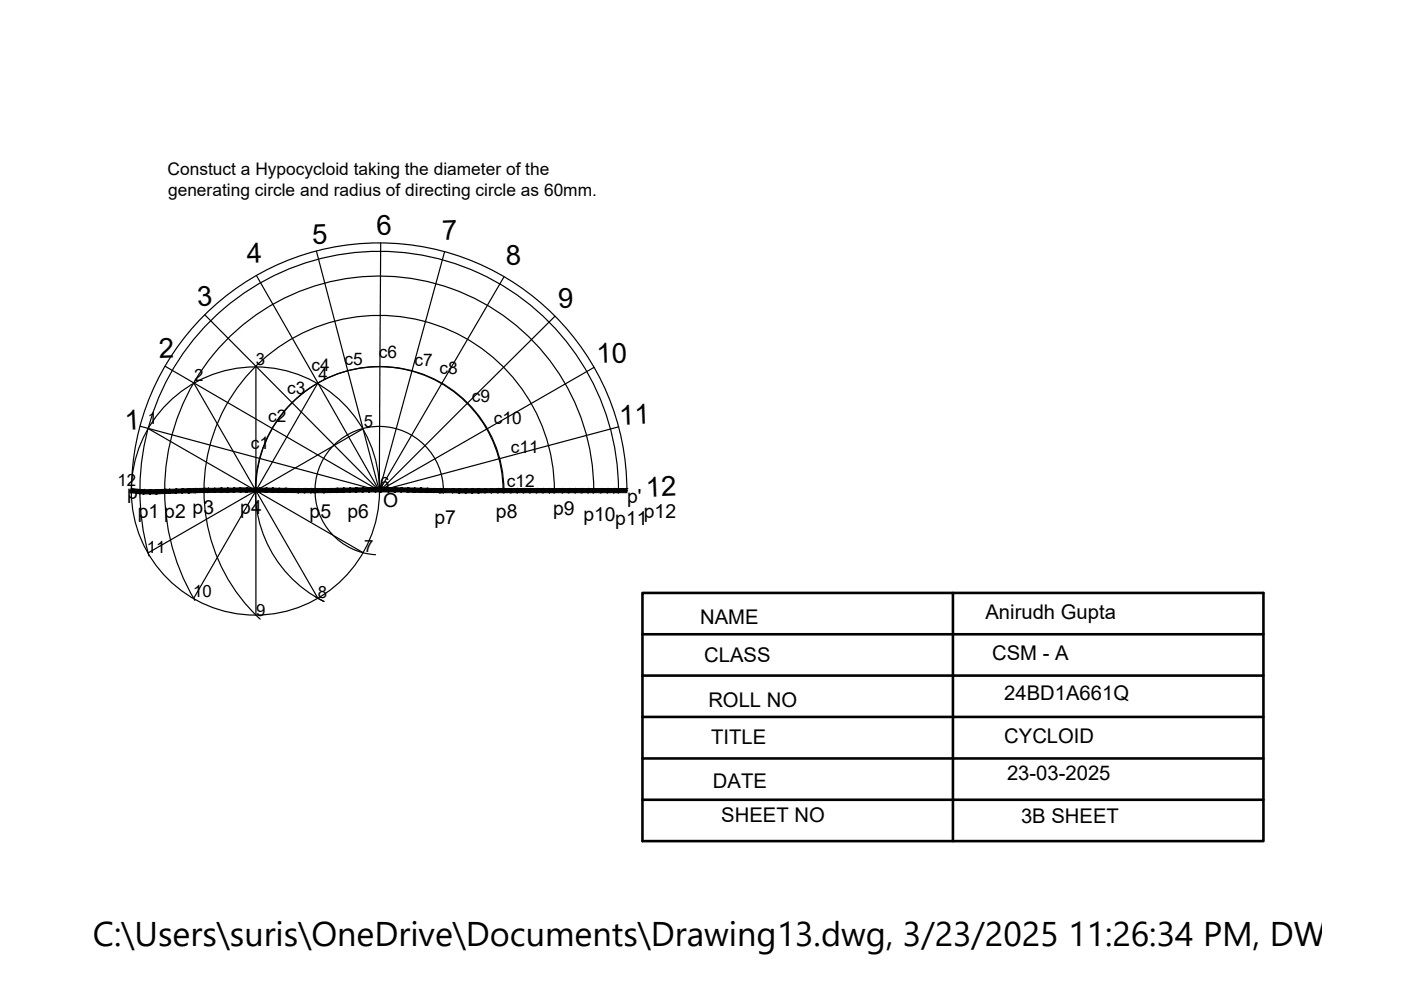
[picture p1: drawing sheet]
<svg xmlns="http://www.w3.org/2000/svg" width="297mm" height="210mm" viewBox="0 0 297 210" stroke-linecap="round" stroke-linejoin="round" font-family="sans-serif">
<!-- layer: 0 -->
<g fill="none" stroke="#000" stroke-width=".25">
<path d="M67.1 53.2l13.3 50.8 26.5-45.3M80.7 51.5l-.3 52.5M94.3 53.4l-13.9 50.6-26-45.6M43.4 66.7l37 37.3-45.4-26.3M54.3 77.7v26.3l-13.2-22.8M117.7 67l-37.2 37M126 77.9l-45.6 26.1-50.7-13.6M31.4 90.9l22.9 13.1h-26.4M67.4 81.2l-13.1 22.8 22.7-13.1M131.2 90.5l-50.7 13.5M27.8 104h105.3M27.9 104a52.5 52.5 0 0 1 52.5-52.5 52.5 52.5 0 0 1 52.5 52.5"/>
<path d="M31.4 117.2l22.9-13.2-13.2 22.8M54.2 104a26.3 26.3 0 0 1 26.3-26.3 26.3 26.3 0 0 1 26.3 26.3M80.5 104h-26.2l22.7 13.2M94 104a13.6 13.6 0 0 0-13.3-13.6 13.6 13.6 0 0 0-13.9 13.1 13.6 13.6 0 0 0 12.8 14.1M106.7 104a26.3 26.3 0 0 0-40.1-22.3 26.3 26.3 0 0 0 2.1 45.8l-1.9-1M117.5 104a37.1 37.1 0 0 0-52-34 37.1 37.1 0 0 0-10.3 61.3M125.9 104a45.5 45.5 0 0 0-57.6-43.8 45.5 45.5 0 0 0-27 67.1M131.1 104a50.7 50.7 0 0 0-57.7-50.2 50.7 50.7 0 0 0-41.8 64.1M67.4 126.8l-13.1-22.8v26.4"/>
<circle cx="54.1" cy="104.1" r="26.3"/>
</g>
<g fill="#000" stroke="#000" stroke-width=".21">
<path d="M27.8 103.6l-.1 .9 2-.7zM27.7 104.5l2-.7v.9zM29.7 103.8v.9l.8-.9zM29.7 104.7l.8-.9v.9zM30.5 103.8v.9l1.4-.9zM30.5 104.7l1.4-.9v.9zM31.9 103.8v.9l1.3-.9zM31.9 104.7l1.3-.9v.9zM33.2 103.8v.9l1.7-1zM33.2 104.7l1.7-1 .1 .9zM34.9 103.7l.1 .9 .9-.9zM35 104.6l.9-.9 .1 .9zM35.9 103.7l.1 .9 1.3-.9zM36 104.6l1.3-.9v.8zM37.3 103.7v.8l1.4-.8zM37.3 104.5l1.4-.8v.8zM38.7 103.7v.8l1.3-.9zM38.7 104.5l1.3-.9 .1 .9zM40 103.6l.1 .9 1.3-.9zM40.1 104.5l1.3-.9v.9z"/>
<path d="M41.4 103.6v.9l1.9-1zM41.4 104.5l1.9-1v.9zM43.3 103.5v.9l.8-.9zM44.1 103.5v.9h-.8zM44.1 103.5v.9l1.4-.9zM44.1 104.4l1.4-.9v.9zM45.5 103.5v.9l1.4-.9zM45.5 104.4l1.4-.9v.9zM46.9 103.5v.9l1.3-.9zM46.9 104.4l1.3-.9v.9zM48.2 103.5v.9l1.4-.9zM48.2 104.4l1.4-.9v.8zM49.6 103.5v.8l1.4-.9zM49.6 104.3l1.4-.9v.9z"/>
<path d="M51 103.4v.9l1.4-.9zM51 104.3l1.4-.9v.9zM52.4 103.4v.9l1.8-.8zM52.4 104.3l1.8-.8v.8zM54.2 103.5v.8l.9-.8zM54.2 104.3l.9-.8v.8zM55.1 103.5v.8l1.4-.8zM55.1 104.3l1.4-.8-.1 .9zM56.5 103.5l-.1 .9 1.4-.9zM56.4 104.4l1.4-.9v.9zM57.8 103.5v.9l1.4-.9zM57.8 104.4l1.4-.9v.9zM59.2 103.5v.9l1.4-.9zM59.2 104.4l1.4-.9-.1 .9zM60.6 103.5l-.1 .9 1.4-.8zM60.5 104.4l1.4-.8v.8zM61.9 103.6v.8l1.4-.8zM61.9 104.4l1.4-.8v.9zM63.3 103.6v.9l1.3-.9zM63.3 104.5l1.3-.9v.9zM64.6 103.6v.9l1.4-.9zM64.6 104.5l1.4-.9v.9zM66 103.6v.9l.8-.9zM66.8 103.6v.9h-.8zM66.8 103.6v.9l1.9-.9zM66.8 104.5l1.9-.9v.9zM68.7 103.6v.9l1.4-.9zM68.7 104.5l1.4-.9v.8zM70.1 103.6v.8l1.3-.9zM70.1 104.4l1.3-.9 .1 .9zM71.4 103.5l.1 .9 1.3-.9zM71.5 104.4l1.3-.9v.9zM72.8 103.5v.9l1.4-.9zM72.8 104.4l1.4-.9v.8zM74.2 103.5v.8l1.4-.9zM74.2 104.3l1.4-.9v.9zM75.6 103.4v.9l1.3-.9zM75.6 104.3l1.3-.9v.9zM76.9 103.4v.9l1.4-.9zM76.9 104.3l1.4-.9v.9zM78.3 103.4v.9l1.4-.9zM78.3 104.3l1.4-.9v.9zM79.7 103.4v.9l1.1-.9zM79.7 104.3l1.1-.9v.9zM80.8 103.4v.9l1.6-.9zM80.8 104.3l1.6-.9v.9zM82.4 103.4v.9l1.4-.9zM82.4 104.3l1.4-.9v.9zM83.8 103.4v.9l1.3-.9zM83.8 104.3l1.3-.9v.9zM85.1 103.4v.9l1.4-.9zM85.1 104.3l1.4-.9v.9zM86.5 103.4v.9l1.4-.8zM86.5 104.3l1.4-.8-.1 .9zM87.9 103.5l-.1 .9 1.4-.9zM87.8 104.4l1.4-.9v.9zM89.2 103.5v.9l1.4-.9zM89.2 104.4l1.4-.9v.9zM90.6 103.5v.9l1.4-.8zM90.6 104.4l1.4-.8-.1 .8zM92 103.6l-.1 .8 1.4-.8zM91.9 104.4l1.4-.8v.9zM93.3 103.6v.9l.7-.9zM94 103.6v.9h-.7zM94 103.6v.9l2-.9zM94 104.5l2-.9v.9zM96 103.6v.9l1.4-.9zM96 104.5l1.4-.9v.9zM97.4 103.6v.9l1.4-.9zM97.4 104.5l1.4-.9v.9zM98.8 103.6v.9l1.3-.9zM98.8 104.5l1.3-.9v.9zM100.1 103.6v.9l1.4-.9zM100.1 104.5l1.4-.9v.9zM101.5 103.6v.9l1.4-.9zM101.5 104.5l1.4-.9v.9zM102.9 103.6v.9l1.4-.9zM102.9 104.5l1.4-.9v.9zM104.3 103.6v.9l1.3-.9zM104.3 104.5l1.3-.9v.9zM105.6 103.6v.9l1.3-.9zM105.6 104.5l1.3-.9v.9zM106.9 103.6v.9l1.5-.9zM106.9 104.5l1.5-.9v.9zM108.4 103.6v.9l1.3-.9zM108.4 104.5l1.3-.9v.9zM109.7 103.6v.9l1.4-.9zM109.7 104.5l1.4-.9v.9zM111.1 103.6v.9l1.3-.9zM111.1 104.5l1.3-.9v.9zM112.4 103.6v.9l1.4-.9zM112.4 104.5l1.4-.9v.9zM113.8 103.6v.9l1.4-.9zM113.8 104.5l1.4-.9v.9zM115.2 103.6v.9l1.3-.9zM115.2 104.5l1.3-.9v.9zM116.5 103.6v.9l1-.9zM116.5 104.5l1-.9v.9zM117.5 103.6v.9l1.8-.9zM117.5 104.5l1.8-.9v.9zM119.3 103.6v.9l1.3-.9zM119.3 104.5l1.3-.9v.9zM120.6 103.6v.9l1.4-.9zM120.6 104.5l1.4-.9v.9zM122 103.6v.9l1.4-.9zM122 104.5l1.4-.9v.9zM123.4 103.6v.9l1.3-.9zM123.4 104.5l1.3-.9v.9zM124.7 103.6v.9l1.2-.9zM124.7 104.5l1.2-.9v.9zM125.9 103.6v.9l1.6-.9zM125.9 104.5l1.6-.9v.9zM127.5 103.6v.9l1.3-.9zM127.5 104.5l1.3-.9v.9zM128.8 103.6v.9l1.4-.9zM128.8 104.5l1.4-.9v.9zM130.2 103.6v.9l.9-.9zM130.2 104.5l.9-.9v.9zM131.1 103.6v.9l1.8-.9zM131.1 104.5l1.8-.9v.9z"/>
</g>
<path d="M136.2 125.7h131.7v52.6h-131.7zM136.2 134.5h131.7M202 125.7v52.6M136.2 143.2h131.7M136.2 152h131.7M136.2 160.8h131.7M136.2 169.6h131.7" fill="none" stroke="#000" stroke-width=".55"/>
<text font-size="7.3" x="19.7" y="200.6">C:\Users\suris\OneDrive\Documents\Drawing13.dwg, 3/23/2025 11:26:34 PM, DWG To</text>
<g font-size="5.9">
<text x="66.2" y="51.8" transform="rotate(-2 66.2 51.8)">5</text>
<text x="79.9" y="49.7" transform="rotate(-2 79.9 49.7)">6</text>
<text x="93.8" y="50.9" transform="rotate(-2 93.8 50.9)">7</text>
<text x="52.4" y="55.7" transform="rotate(-2 52.4 55.7)">4</text>
<text x="107.3" y="56.2" transform="rotate(-2 107.3 56.2)">8</text>
<text x="41.9" y="64.9" transform="rotate(-2 41.9 64.9)">3</text>
<text x="118.4" y="65.2" transform="rotate(-2 118.4 65.2)">9</text>
<text x="33.7" y="75.9" transform="rotate(-2 33.7 75.9)">2</text>
<text x="126.6" y="77" transform="rotate(-2 126.6 77)">10</text>
<text x="26.6" y="91.3" transform="rotate(-3 26.6 91.3)">1</text>
<text x="131.3" y="90.1" transform="rotate(-2 131.3 90.1)">11</text>
<text x="137" y="105.4" transform="rotate(-2 137 105.4)">12</text>
</g>
<g font-size="4.3">
<text x="208.9" y="131.3">Anirudh Gupta</text>
<text x="148.4" y="132.4">NAME</text>
<text x="149.3" y="140.4">CLASS</text>
<text x="210.3" y="140">CSM - A</text>
<text x="150.2" y="149.8">ROLL NO</text>
<text x="212.9" y="148.4">24BD1A661Q</text>
<text x="150.8" y="157.8">TITLE</text>
<text x="212.9" y="157.5">CYCLOID</text>
<text x="151.2" y="167.1">DATE</text>
<text x="213.5" y="165.4">23-03-2025</text>
<text x="152.9" y="174.4">SHEET NO</text>
<text x="216.5" y="174.6">3B SHEET</text>
</g>
<g font-size="4.1">
<text x="27" y="105.9">p</text>
<text x="81.3" y="107.6">O</text>
<text x="133" y="106.8">p'</text>
<text x="29.2" y="109.8">p1 p2 p3</text>
<text x="51" y="108.9">p4</text>
<text x="65.6" y="109.8">p5</text>
<text x="73.6" y="109.9">p6</text>
<text x="92.1" y="111.1">p7</text>
<text x="105.1" y="109.8">p8</text>
<text x="117.3" y="109.2">p9</text>
<text x="123.7" y="110.4">p10p11p12</text>
</g>
<g font-size="3.7">
<text x="35.5" y="37.2">Constuct a Hypocycloid taking the diameter of the</text>
<text x="35.6" y="41.6">generating circle and radius of directing circle as 60mm.</text>
<text x="73" y="77.5">c5</text>
<text x="80.3" y="75.8">c6</text>
<text x="87.9" y="77.5">c7</text>
<text x="60.9" y="83.6">c3</text>
<text x="66.1" y="78.7">c4</text>
<text x="93.2" y="79.3">c8</text>
<text x="56.8" y="89.4">c2</text>
<text x="100.1" y="85.3">c9</text>
<text x="104.7" y="89.9">c10</text>
<text x="53.2" y="95.2">c1</text>
<text x="108.3" y="96.1">c11</text>
<text x="107.5" y="103.3">c12</text>
</g>
<g font-size="3.6">
<text x="54.2" y="77.3">3</text>
<text x="41.1" y="80.8">2</text>
<text x="67.5" y="80.7">4</text>
<text x="31.4" y="89.9">1</text>
<text x="77.1" y="90.6">5</text>
<text x="24.9" y="103.1">12</text>
<text x="80.6" y="103.6">6</text>
<text x="31.1" y="117.2">11</text>
<text x="77.2" y="117.1">7</text>
<text x="40.9" y="126.6">10</text>
<text x="54.3" y="130.6">9</text>
<text x="67.4" y="126.8">8</text>
</g>
</svg>
